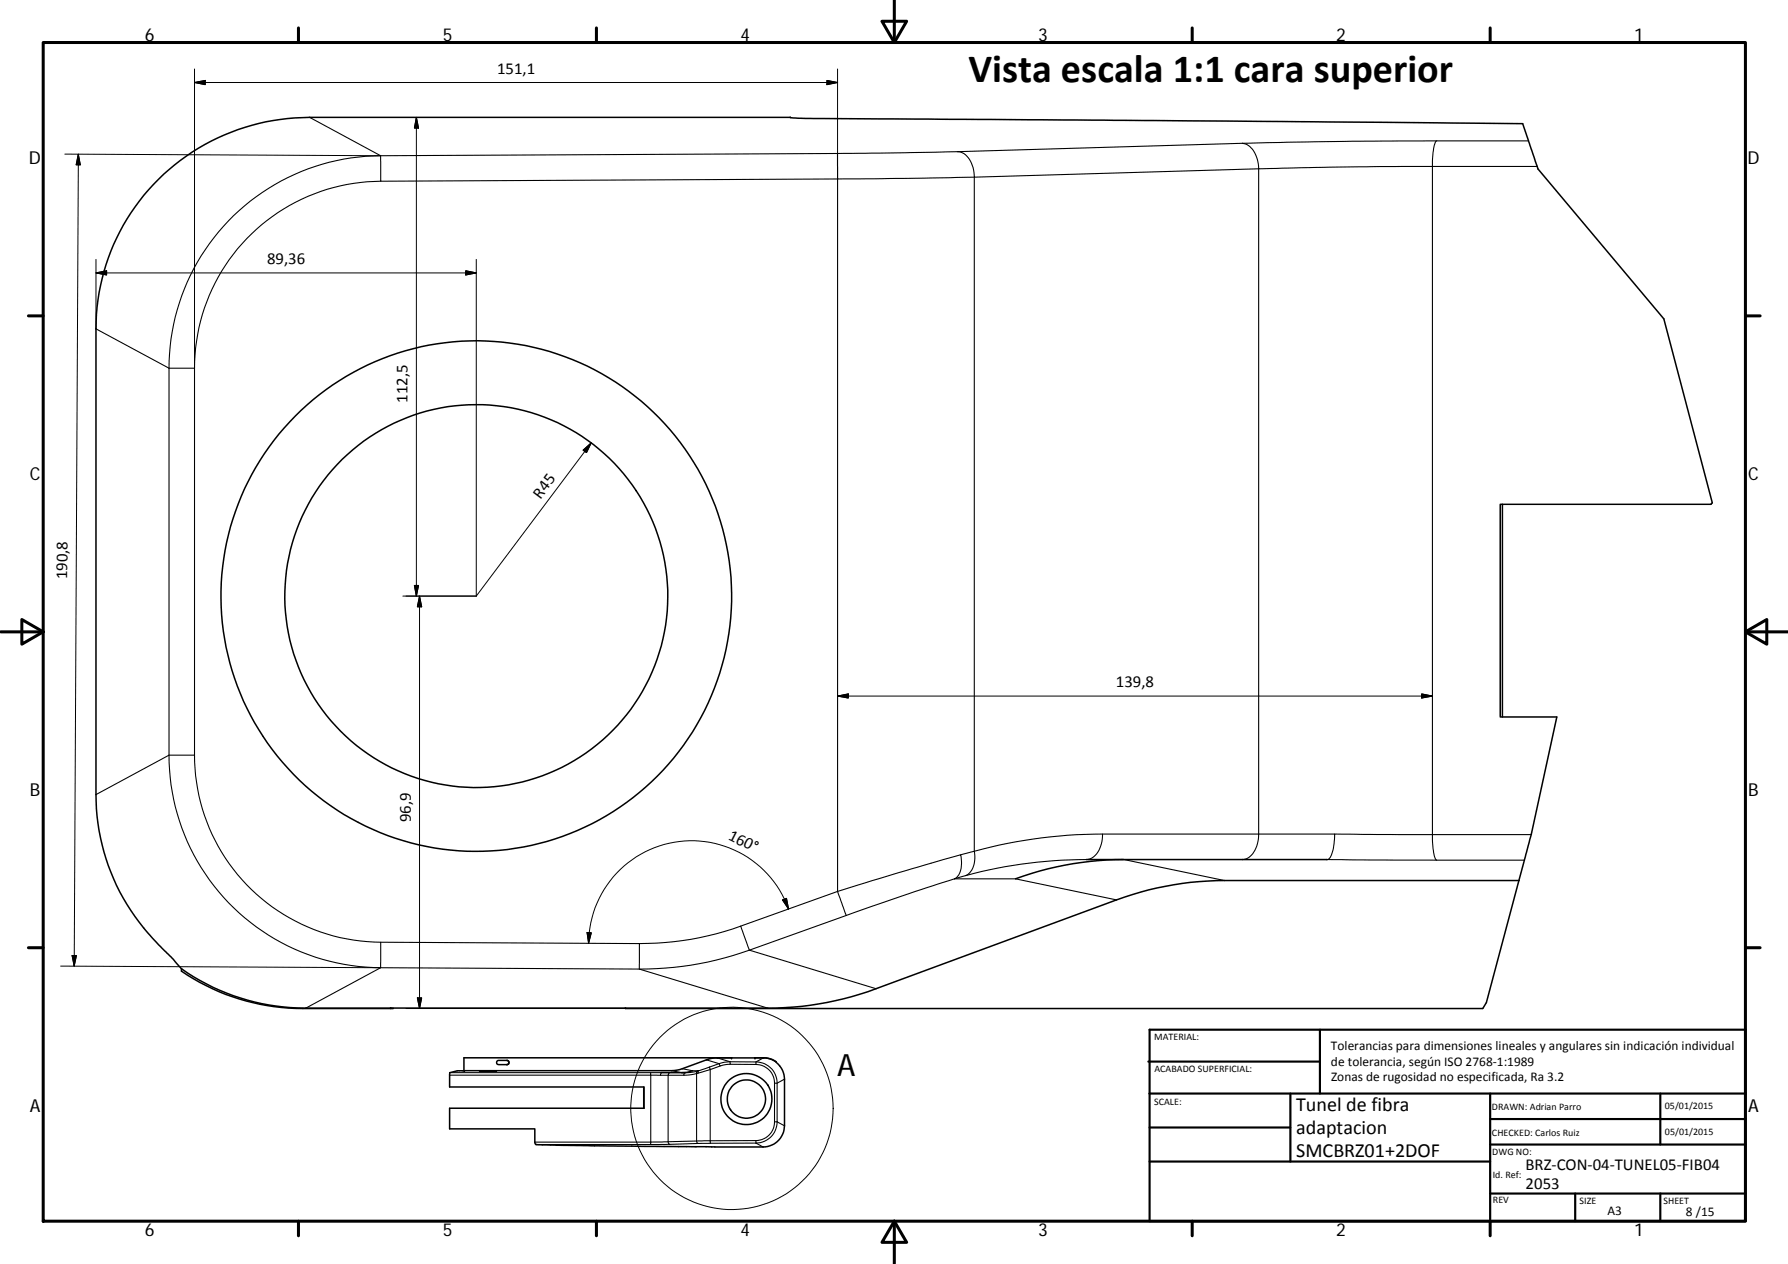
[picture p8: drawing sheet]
<svg xmlns="http://www.w3.org/2000/svg" width="420mm" height="297mm" viewBox="0 0 420 297" stroke-linecap="round" stroke-linejoin="round" font-family="sans-serif">
<g fill="none" stroke="#000" stroke-width=".36">
<path d="M185.7 27.6l5.5 .3 166.6 1.2 3.6 10.6 29.6 35.2 11.4 43.3-.4 .3h-49.5v50h13.3l-6 27.6-2.9 10.8M185.7 27.6h-112.9a49.9 49.9 0 0 0-50.2 49.7v109.4a51.4 51.4 0 0 0 17 37.6l3 3.3M353 118.5v50M255.2 202h56.7M264 202a74 74 0 0 0-25.4 4.5M356.9 206.9h-69.2a74.1 74.1 0 0 0-25.3 4.6l-56.5 20.8a73 73 0 0 1-25.5 4.6h-33.4M356.9 206.9l-7.6 28.7-.9 1.4-201.4-.1M42.6 227.6a50.9 50.9 0 0 0 29.2 9.3h75.2M42.6 227.6v.6a50.6 50.6 0 0 0 28.6 8.8l21.2-.1M91.7 236.9l.2 .1M112.7 251.7h4zM116.8 249.3l2.3-.1a.5 .5 0 0 1 .5 .5 .5 .5 0 0 1-.5 .5l-2.1-.1-.3-.3z"/>
<path d="M119.1 249.2a.5 .5 0 0 1 .5 .5 .5 .5 0 0 1-.5 .5M151.3 255.4v5M155.4 252.1h5.6M162.7 251.6l-1.2 .4-1.3 .1M171.9 248.6h-62.9v3M177.4 248.6a9 9 0 0 1 3.6 .2l1.3 .7M177.4 248.6h.1M182.3 249.5l-.9-.5-1.5-.4h-12l-1.3 .3-6.9 2.5-1.9 .2h-48.8M182.3 249.5h.1M182.3 249.5a6.2 6.2 0 0 1 2.1 4.1v11a5 5 0 0 1-5.1 4.9l-27-.1-25.6-.4a.67 .67 0 0 1-.7 0 .67 .67 0 0 1-.3-.6v-3.1h-20v-4.9h45.6v-5h-45.6v-3.3l1.8-.5h1.6h-.1"/>
<circle cx="111.9" cy="140.1" r="45"/>
<circle cx="111.9" cy="140.1" r="60"/>
<circle cx="175.4" cy="258.3" r="4.5"/>
<circle cx="175.4" cy="258.3" r="6"/>
</g>
<g fill="#000">
<circle cx="171.9" cy="248.6" r=".18"/>
<circle cx="177.4" cy="248.6" r=".18"/>
</g>
<g fill="none" stroke="#000" stroke-width=".25">
<path d="M72.8 27.6l16.6 9M89.4 36.6a49.9 49.9 0 0 0-49.7 49.9M89.4 36.6l.1 6 107.3-.5v167.4l14.4-4.4 14.6-4.2a5.6 5.6 0 0 1-1.2 5.5l-.3 .1M196.8 36.1v6l32.1-.5v158.4a114.7 114.7 0 0 1 30.2-4 5.8 5.8 0 0 1-3.1 5.9 116.2 116.2 0 0 0-29.1 3.9M196.8 36.1l-107.4 .5M225.1 35.6l-28.3 .5M225.1 35.6a4.5 4.5 0 0 1 3.6 3.7l.2 2.3 66.9-1.9v156.3h17.8M291.9 33.7a4.8 4.8 0 0 1 3.7 4.3l.2 1.7 16.7-.4 24.1-.2M291.9 33.7l-66.8 1.9M336.6 39.1v157l-23-.1-.1 1.7a6 6 0 0 1-1.4 4.3h-.2l25.7 .1M336.6 39.1h24.6M337.6 33.1l-19.8 .1-25.9 .5"/>
<path d="M359.2 33.1h-21.6a4 4 0 0 0-.8 2.7l-.2 3.3M89.5 42.6a44 44 0 0 0-43.8 43.9h-6M22.6 77.3l17.1 9.2M39.7 86.5v91a49.9 49.9 0 0 0 49.7 49.9l60.8 .3a74.8 74.8 0 0 0 25.9-4.4M45.7 86.5v91h-6l-17.1 9.2M45.7 177.5a44 44 0 0 0 43.8 43.9l-.1 6-17.6 9.5M259.1 196h36.7a6 6 0 0 1-3.1 5.9l-.8 .1M359.8 196.1h-23.2l.3 4.2a2.43 2.43 0 0 0 .7 1.8h20.6M198.8 215.1l-22.7 8.2M198.8 215.1l-2-5.6-22.7 8.1M224.3 206.5h14.3l23.8 5M224.3 206.5l-9.3 3-16.2 5.6"/>
<path d="M225.8 200.9l3.1-.9a5.1 5.1 0 0 1-2 5.8M226.9 205.8l-2.6 .7M264.1 202l23.6 4.9M89.5 221.4l60.8 .3-.1 6 30.2 9.2M150.3 221.7a68.5 68.5 0 0 0 23.8-4.1l2 5.7M176.1 223.3l29.8 9M105.7 252.1h47.1l.1 .6h-47.2M109 251.6h.1M109.1 251.6h.1M152.8 252.1h2.6l-.2 .6h-2.3v15.7M155.2 252.7h1.8v15.6l6.7-.2 .1 .5 .3 .1M157.4 252.1l-.3 .2-.1 .4h3.7"/>
<path d="M157.8 251.6l2.4 .5M160.3 251.1l2.4 .5h1.5M163.9 251.7l-2.9 .4-.3 .2v.4l3-.4v15.8h3.2v.6M163.9 251.7l-.2 .6 .3-.1M164.2 251.6l-.2 .6 2.9-.8v16.7l10.7-.1v.6M164.2 251.6l-.3 .1M166 249.1l3 .9M166.7 250.8l-2.5 .8M168.5 248.6l3.1 .9v.6h6M169 250l.2 .5 2.4-.4M169 250l1.3-.4 1.3-.1 6 .1a5 5 0 0 1 5 5v9M169 250l-2.3 .8"/>
<path d="M169.2 250.5l-2.3 .9-.2-.6M179.4 248.6l-1.8 1v.5a4.4 4.4 0 0 1 4.4 4.5M184.4 253.6l-1.8 1h-.6v9M125.7 268.4h27.2M152.9 268.4l-.1 .6h-26.8M152.9 268.4l4.1-.1 .1 .4 .3 .2M157.4 268.9l-4.6 .1M164.1 268.7l-6.7 .2M166.9 268.7h-2.8M177.6 268.6l1.7 .9M177.6 268.6l-10.7 .1M182.6 263.6l1.8 1"/>
<path d="M182.6 263.6a5 5 0 0 1-5 5M182.6 263.6h-.6a4.4 4.4 0 0 1-4.4 4.4"/>
</g>
<g fill="none" stroke="#000" stroke-width=".71">
<path d="M10.1 10h400.1v277h-400.1zM70.1 6.6v3.4M140.2 6.6v3.4M207.3 5h5.8l-2.9 5zM210.2 0v10M280.2 6.6v3.4M350.2 6.6v3.4M6.7 74.2h3.4M410.2 74.2h3.4M.2 148.5h9.9M5.1 145.6l5 2.9-5 2.9zM410.2 148.5l5-2.9v5.8z"/>
<path d="M410.2 148.5h9.9M6.7 222.7h3.4M410.2 222.7h3.4M70.1 287v3.4M140.2 287v3.4M210.2 287l2.9 5h-5.8zM210.2 287v10M280.2 287v3.4M350.2 287v3.4"/>
</g>
<g fill="none" stroke="#000" stroke-width=".51">
<path d="M269.8 249.5h40.4M270.1 257h140.1M270.1 242h140.1v45h-140.1zM303.2 257v16M310.2 242v15M350.2 257v30M390.2 257v12M270.1 273h80.1M270.1 265h33.1M350.2 269h60M350.2 263h60M350.2 280.5h60"/>
<path d="M370.2 280.5v6.5M390.2 280.5v6.5"/>
</g>
<g fill="none" stroke="#000" stroke-width=".23">
<path d="M45.7 19.4l2.5-.5v1zM45.7 16.2v70.3M194.3 18.9l2.5 .5-2.5 .5zM196.8 19.4h-151.1M196.8 16.2v25.9M15.2 36.2l74.2 .4M18.4 36.2l.5 2.5h-1zM18.4 36.2l-1 190.8M97.8 27.6v112.5M97.8 27.6l.6 2.5h-1zM22.6 61v16.3M22.6 64.1h89.3"/>
<path d="M22.6 64.1l2.5-.5v1zM109.4 63.6l2.5 .5-2.5 .5zM111.9 61v79.1M137 105.8l1.9-1.7-1.1 2.3zM138.9 104.1l-27 36M97.4 137.6h1l-.6 2.5zM94.7 140.1h17.2M98.6 140.1v96.9M98.6 140.1l.5 2.5h-1zM196.8 163.6l2.5-.5v.9zM196.8 163.6h139.8M334.1 163.1l2.5 .5-2.5 .4z"/>
<path d="M138 219.1l.9 .1-.6 2.5zM183.9 211.5l.9-.4 .5 2.5zM185.3 213.6a24.2 24.2 0 0 0-26.9-15.7 24.2 24.2 0 0 0-20.1 23.8M14.3 227l75.1 .4M16.9 224.6h1.1l-.6 2.4zM95.4 237h51.6M98.1 234.5h1l-.5 2.5z"/>
<circle cx="172" cy="260.5" r="23.8"/>
</g>
<g fill="#000" stroke="#000" stroke-width=".23">
<path d="M45.7 19.4l2.5-.5v1zM194.3 18.9l2.5 .5-2.5 .5zM18.4 36.2l.5 2.5h-1zM97.8 27.6l.6 2.5h-1zM22.6 64.1l2.5-.5v1zM109.4 63.6l2.5 .5-2.5 .5zM137 105.8l1.9-1.7-1.1 2.3zM97.4 137.6h1l-.6 2.5zM98.6 140.1l.5 2.5h-1zM196.8 163.6l2.5-.5v.9zM334.1 163.1l2.5 .5-2.5 .4zM138 219.1l.9 .1-.6 2.5z"/>
<path d="M183.9 211.5l.9-.4 .5 2.5zM16.9 224.6h1.1l-.6 2.4zM98.1 234.5h1l-.5 2.5z"/>
</g>
<text font-size="9.4" x="227.6" y="19.3">Vista escala 1:1 cara superior</text>
<text font-size="7.2" x="196.7" y="252.9">A</text>
<g font-size="4.7">
<text x="304.6" y="261.2">Tunel de fibra</text>
<text x="304.6" y="266.6">adaptacion</text>
<text x="304.6" y="272">SMCBRZ01+2DOF</text>
</g>
<g font-size="4.2">
<text x="34" y="9.6">6</text>
<text x="104" y="9.6">5</text>
<text x="174" y="9.6">4</text>
<text x="244" y="9.6">3</text>
<text x="314" y="9.6">2</text>
<text x="384" y="9.6">1</text>
<text x="6.8" y="38.7">D</text>
<text x="410.6" y="38.7">D</text>
<text x="7" y="112.9">C</text>
<text x="410.8" y="112.9">C</text>
<text x="7" y="187.1">B</text>
<text x="410.8" y="187.1">B</text>
<text x="7" y="261.3">A</text>
<text x="410.8" y="261.3">A</text>
<text x="34" y="290.4">6</text>
<text x="104" y="290.4">5</text>
<text x="174" y="290.4">4</text>
<text x="244" y="290.4">3</text>
<text x="314" y="290.4">2</text>
<text x="384" y="290.4">1</text>
</g>
<g font-size="3.9">
<text x="116.8" y="17.3">151,1</text>
<text x="62.8" y="62">89,36</text>
<text x="95.8" y="94.6" transform="rotate(-90 95.8 94.6)">112,5</text>
<text x="127" y="117.4" transform="rotate(-53 127 117.4)">R45</text>
<text x="15.8" y="136.1" transform="rotate(-90 15.8 136.1)">190,8</text>
<text x="262.2" y="161.5">139,8</text>
<text x="96.5" y="193.2" transform="rotate(-90 96.5 193.2)">96,9</text>
<text x="170.9" y="197.1" transform="rotate(27 170.9 197.1)">160°</text>
<text x="358.5" y="274.9">BRZ‐CON‐04‐TUNEL05‐FIB04</text>
<text x="358.5" y="279.4">2053</text>
</g>
<g font-size="3.1">
<text x="312.8" y="246.8">Tolerancias para dimensiones lineales y angulares sin indicación individual</text>
<text x="312.8" y="250.4">de tolerancia, según ISO 2768‐1:1989</text>
<text x="312.8" y="254">Zonas de rugosidad no especificada, Ra 3.2</text>
<text x="377.7" y="285.6">A3</text>
<text x="396.2" y="285.9">8 /15</text>
</g>
<g font-size="2.4">
<text x="271.2" y="244.4">MATERIAL:</text>
<text x="271.3" y="251.9">ACABADO SUPERFICIAL:</text>
<text x="271.2" y="259.7">SCALE:</text>
<text x="350.6" y="260.9">DRAWN: Adrian Parro</text>
<text x="391.2" y="260.6">05/01/2015</text>
<text x="350.6" y="267">CHECKED: Carlos Ruiz</text>
<text x="391.2" y="266.6">05/01/2015</text>
<text x="350.7" y="271.4">DWG NO:</text>
<text x="350.8" y="276.8">Id. Ref:</text>
<text x="350.8" y="282.8">REV</text>
<text x="371.2" y="282.9">SIZE</text>
<text x="390.9" y="282.9">SHEET</text>
</g>
</svg>
